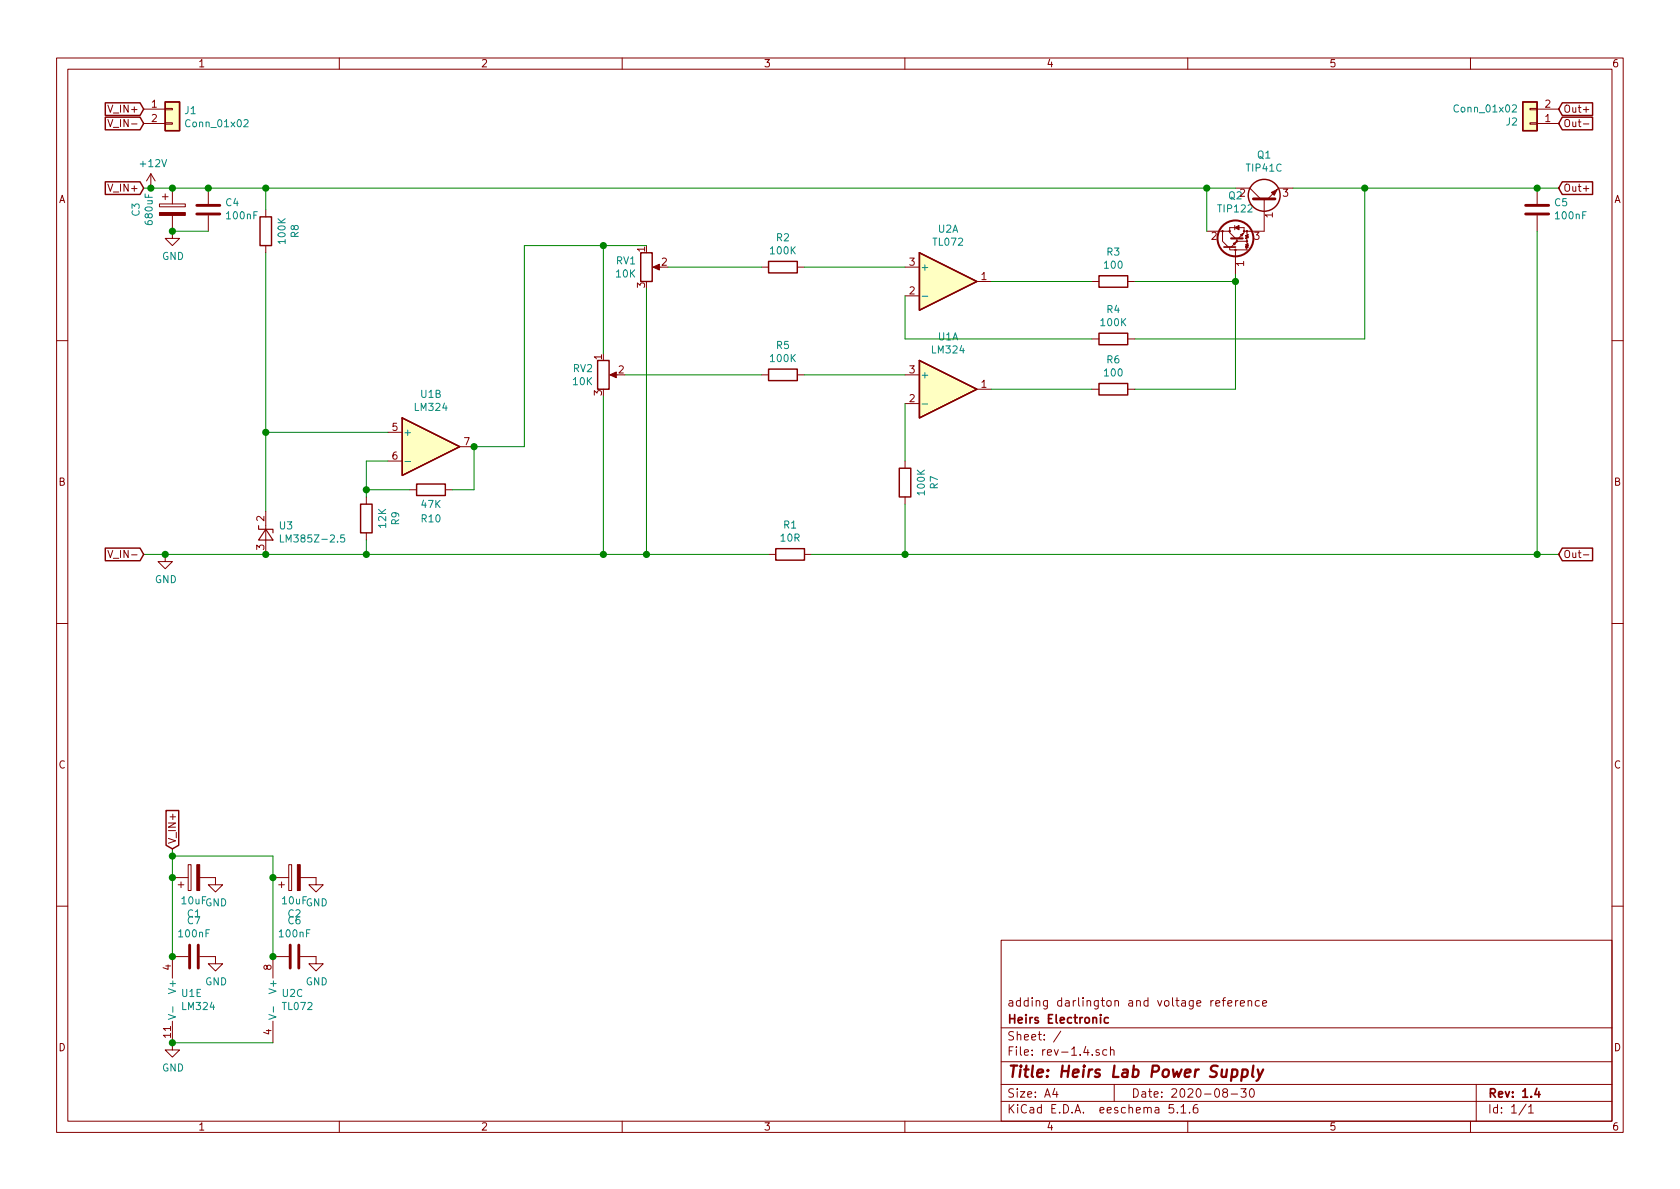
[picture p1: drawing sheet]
EESchema Schematic File Version 4
EELAYER 30 0
EELAYER END
$Descr A4 11693 8268
encoding utf-8
Sheet 1 1
Title "Heirs Lab Power Supply"
Date "2020-08-30"
Rev "1.4"
Comp "Heirs Electronic"
Comment1 "adding darlington and voltage reference"
Comment2 ""
Comment3 ""
Comment4 ""
$EndDescr
$Comp
L Connector_Generic:Conn_01x02 J1
U 1 1
P 1200 750
F 0 "J1" H 1280 742 50  0000 L CNN
F 1 "Conn_01x02" H 1280 651 50  0000 L CNN
F 2 "TerminalBlock:TerminalBlock_Altech_AK300-2_P5.00mm" H 1200 750 50  0001 C CNN
F 3 "~" H 1200 750 50  0001 C CNN
	1    1200 750 
	1    0    0    -1  
$EndComp
Text GLabel 1000 750  0    50   Input ~ 0
V_IN+
Text GLabel 1000 850  0    50   Input ~ 0
V_IN-
$Comp
L Connector_Generic:Conn_01x02 J2
U 1 1
P 10650 850
F 0 "J2" H 10730 842 50  0000 L CNN
F 1 "Conn_01x02" H 10730 751 50  0000 L CNN
F 2 "TerminalBlock:TerminalBlock_Altech_AK300-2_P5.00mm" H 10650 850 50  0001 C CNN
F 3 "~" H 10650 850 50  0001 C CNN
	1    10650 850 
	-1   0    0    1   
$EndComp
Text GLabel 10850 750  2    50   Input ~ 0
Out+
Text GLabel 10850 850  2    50   Input ~ 0
Out-
Text GLabel 1000 1300 0    50   Input ~ 0
V_IN+
Text GLabel 1000 3850 0    50   Input ~ 0
V_IN-
Text GLabel 10850 1300 2    50   Input ~ 0
Out+
Text GLabel 10850 3850 2    50   Input ~ 0
Out-
Wire Wire Line
	10850 1300 10700 1300
Wire Wire Line
	1000 3850 1150 3850
$Comp
L Transistor_BJT:TIP41C Q1
U 1 1
P 8800 1400
F 0 "Q1" V 9128 1400 50  0000 C CNN
F 1 "TIP41C" V 9037 1400 50  0000 C CNN
F 2 "Package_TO_SOT_THT:TO-220-3_Horizontal_TabDown" H 9050 1325 50  0001 L CIN
F 3 "https://www.centralsemi.com/get_document.php?cmp=1&mergetype=pd&mergepath=pd&pdf_id=tip41.PDF" H 8800 1400 50  0001 L CNN
	1    8800 1400
	0    -1   -1   0   
$EndComp
Wire Wire Line
	6900 1950 7600 1950
Wire Wire Line
	6900 2700 7600 2700
$Comp
L power:GND #PWR0101
U 1 1
P 1150 3850
F 0 "#PWR0101" H 1150 3600 50  0001 C CNN
F 1 "GND" H 1155 3677 50  0000 C CNN
F 2 "" H 1150 3850 50  0001 C CNN
F 3 "" H 1150 3850 50  0001 C CNN
	1    1150 3850
	1    0    0    -1  
$EndComp
Connection ~ 1150 3850
Wire Wire Line
	1150 3850 1850 3850
$Comp
L Device:R_POT RV1
U 1 1
P 4500 1850
F 0 "RV1" H 4431 1896 50  0000 R CNN
F 1 "10K" H 4431 1805 50  0000 R CNN
F 2 "Potentiometer_THT:Potentiometer_Piher_T-16L_Single_Vertical_Hole" H 4500 1850 50  0001 C CNN
F 3 "~" H 4500 1850 50  0001 C CNN
	1    4500 1850
	1    0    0    -1  
$EndComp
$Comp
L Device:R_POT RV2
U 1 1
P 4200 2600
F 0 "RV2" H 4131 2646 50  0000 R CNN
F 1 "10K" H 4131 2555 50  0000 R CNN
F 2 "Potentiometer_THT:Potentiometer_Piher_T-16L_Single_Vertical_Hole" H 4200 2600 50  0001 C CNN
F 3 "~" H 4200 2600 50  0001 C CNN
	1    4200 2600
	1    0    0    -1  
$EndComp
Wire Wire Line
	6300 1850 5600 1850
Wire Wire Line
	6300 2600 5600 2600
Wire Wire Line
	6300 2050 6300 2350
Wire Wire Line
	6300 2350 7600 2350
Wire Wire Line
	9500 2350 9500 1300
Connection ~ 9500 1300
Wire Wire Line
	9500 1300 9000 1300
Wire Wire Line
	6300 2800 6300 3200
Connection ~ 6300 3850
$Comp
L Device:R R1
U 1 1
P 5500 3850
F 0 "R1" V 5293 3850 50  0000 C CNN
F 1 "10R" V 5384 3850 50  0000 C CNN
F 2 "Resistor_THT:R_Axial_DIN0309_L9.0mm_D3.2mm_P12.70mm_Horizontal" V 5430 3850 50  0001 C CNN
F 3 "~" H 5500 3850 50  0001 C CNN
	1    5500 3850
	0    1    1    0   
$EndComp
Wire Wire Line
	5650 3850 6300 3850
$Comp
L Amplifier_Operational:LM324 U1
U 1 1
P 6600 2700
F 0 "U1" H 6600 3067 50  0000 C CNN
F 1 "LM324" H 6600 2976 50  0000 C CNN
F 2 "Package_DIP:DIP-14_W7.62mm" H 6550 2800 50  0001 C CNN
F 3 "http://www.ti.com/lit/ds/symlink/lm2902-n.pdf" H 6650 2900 50  0001 C CNN
	1    6600 2700
	1    0    0    -1  
$EndComp
$Comp
L Amplifier_Operational:LM324 U1
U 5 1
P 1300 6950
F 0 "U1" H 1258 6996 50  0000 L CNN
F 1 "LM324" H 1258 6905 50  0000 L CNN
F 2 "Package_DIP:DIP-14_W7.62mm" H 1250 7050 50  0001 C CNN
F 3 "http://www.ti.com/lit/ds/symlink/lm2902-n.pdf" H 1350 7150 50  0001 C CNN
	5    1300 6950
	1    0    0    -1  
$EndComp
Text GLabel 1200 5900 1    50   Input ~ 0
V_IN+
$Comp
L power:GND #PWR0104
U 1 1
P 1200 7250
F 0 "#PWR0104" H 1200 7000 50  0001 C CNN
F 1 "GND" H 1205 7077 50  0000 C CNN
F 2 "" H 1200 7250 50  0001 C CNN
F 3 "" H 1200 7250 50  0001 C CNN
	1    1200 7250
	1    0    0    -1  
$EndComp
$Comp
L Device:C C7
U 1 1
P 1350 6650
F 0 "C7" V 1098 6650 50  0000 C CNN
F 1 "100nF" V 1189 6650 50  0000 C CNN
F 2 "Capacitor_THT:C_Disc_D3.0mm_W1.6mm_P2.50mm" H 1388 6500 50  0001 C CNN
F 3 "~" H 1350 6650 50  0001 C CNN
	1    1350 6650
	0    1    1    0   
$EndComp
$Comp
L power:GND #PWR0105
U 1 1
P 1500 6650
F 0 "#PWR0105" H 1500 6400 50  0001 C CNN
F 1 "GND" H 1505 6477 50  0000 C CNN
F 2 "" H 1500 6650 50  0001 C CNN
F 3 "" H 1500 6650 50  0001 C CNN
	1    1500 6650
	1    0    0    -1  
$EndComp
$Comp
L Device:R R5
U 1 1
P 5450 2600
F 0 "R5" V 5243 2600 50  0000 C CNN
F 1 "100K" V 5334 2600 50  0000 C CNN
F 2 "Resistor_THT:R_Axial_DIN0309_L9.0mm_D3.2mm_P12.70mm_Horizontal" V 5380 2600 50  0001 C CNN
F 3 "~" H 5450 2600 50  0001 C CNN
	1    5450 2600
	0    1    1    0   
$EndComp
$Comp
L Device:R R2
U 1 1
P 5450 1850
F 0 "R2" V 5243 1850 50  0000 C CNN
F 1 "100K" V 5334 1850 50  0000 C CNN
F 2 "Resistor_THT:R_Axial_DIN0309_L9.0mm_D3.2mm_P12.70mm_Horizontal" V 5380 1850 50  0001 C CNN
F 3 "~" H 5450 1850 50  0001 C CNN
	1    5450 1850
	0    1    1    0   
$EndComp
Wire Wire Line
	5300 1850 4650 1850
$Comp
L Device:R R3
U 1 1
P 7750 1950
F 0 "R3" V 7543 1950 50  0000 C CNN
F 1 "100" V 7634 1950 50  0000 C CNN
F 2 "Resistor_THT:R_Axial_DIN0309_L9.0mm_D3.2mm_P12.70mm_Horizontal" V 7680 1950 50  0001 C CNN
F 3 "~" H 7750 1950 50  0001 C CNN
	1    7750 1950
	0    1    1    0   
$EndComp
$Comp
L Device:R R6
U 1 1
P 7750 2700
F 0 "R6" V 7543 2700 50  0000 C CNN
F 1 "100" V 7634 2700 50  0000 C CNN
F 2 "Resistor_THT:R_Axial_DIN0309_L9.0mm_D3.2mm_P12.70mm_Horizontal" V 7680 2700 50  0001 C CNN
F 3 "~" H 7750 2700 50  0001 C CNN
	1    7750 2700
	0    1    1    0   
$EndComp
$Comp
L Device:C C5
U 1 1
P 10700 1450
F 0 "C5" H 10585 1404 50  0000 R CNN
F 1 "100nF" H 10585 1495 50  0000 R CNN
F 2 "Capacitor_THT:C_Disc_D3.0mm_W1.6mm_P2.50mm" H 10738 1300 50  0001 C CNN
F 3 "~" H 10700 1450 50  0001 C CNN
	1    10700 1450
	-1   0    0    1   
$EndComp
Connection ~ 10700 1300
Wire Wire Line
	10700 1300 9500 1300
$Comp
L Device:R R4
U 1 1
P 7750 2350
F 0 "R4" V 7543 2350 50  0000 C CNN
F 1 "100K" V 7634 2350 50  0000 C CNN
F 2 "Resistor_THT:R_Axial_DIN0309_L9.0mm_D3.2mm_P12.70mm_Horizontal" V 7680 2350 50  0001 C CNN
F 3 "~" H 7750 2350 50  0001 C CNN
	1    7750 2350
	0    1    1    0   
$EndComp
Wire Wire Line
	7900 2350 9500 2350
$Comp
L Device:R R7
U 1 1
P 6300 3350
F 0 "R7" V 6093 3350 50  0000 C CNN
F 1 "100K" V 6184 3350 50  0000 C CNN
F 2 "Resistor_THT:R_Axial_DIN0309_L9.0mm_D3.2mm_P12.70mm_Horizontal" V 6230 3350 50  0001 C CNN
F 3 "~" H 6300 3350 50  0001 C CNN
	1    6300 3350
	-1   0    0    1   
$EndComp
Wire Wire Line
	6300 3500 6300 3850
$Comp
L Device:CP C3
U 1 1
P 1200 1450
F 0 "C3" V 945 1450 50  0000 C CNN
F 1 "680uF" V 1036 1450 50  0000 C CNN
F 2 "Capacitor_THT:CP_Radial_D8.0mm_P3.80mm" H 1238 1300 50  0001 C CNN
F 3 "~" H 1200 1450 50  0001 C CNN
	1    1200 1450
	1    0    0    -1  
$EndComp
Connection ~ 1200 1300
Wire Wire Line
	1200 1300 1050 1300
$Comp
L power:GND #PWR0108
U 1 1
P 1200 1600
F 0 "#PWR0108" H 1200 1350 50  0001 C CNN
F 1 "GND" H 1205 1427 50  0000 C CNN
F 2 "" H 1200 1600 50  0001 C CNN
F 3 "" H 1200 1600 50  0001 C CNN
	1    1200 1600
	1    0    0    -1  
$EndComp
$Comp
L Device:C C4
U 1 1
P 1450 1450
F 0 "C4" H 1335 1404 50  0000 R CNN
F 1 "100nF" H 1335 1495 50  0000 R CNN
F 2 "Capacitor_THT:C_Disc_D3.0mm_W1.6mm_P2.50mm" H 1488 1300 50  0001 C CNN
F 3 "~" H 1450 1450 50  0001 C CNN
	1    1450 1450
	-1   0    0    1   
$EndComp
Connection ~ 1450 1300
Wire Wire Line
	1450 1300 1200 1300
Wire Wire Line
	1450 1600 1200 1600
Connection ~ 1200 1600
Wire Wire Line
	10700 1600 10700 3850
Connection ~ 10700 3850
Wire Wire Line
	10700 3850 10850 3850
Wire Wire Line
	6300 3850 10700 3850
$Comp
L Reference_Voltage:LM385Z-2.5 U3
U 1 1
P 1850 3700
F 0 "U3" V 1896 3612 50  0000 R CNN
F 1 "LM385Z-2.5" V 1805 3612 50  0000 R CNN
F 2 "Package_TO_SOT_THT:TO-92_Inline" H 1850 3500 50  0001 C CIN
F 3 "http://www.onsemi.com/pub_link/Collateral/LM285-D.PDF" H 1850 3700 50  0001 C CIN
	1    1850 3700
	0    -1   -1   0   
$EndComp
Wire Wire Line
	1450 1300 1850 1300
$Comp
L Transistor_BJT:TIP122 Q2
U 1 1
P 8600 1700
F 0 "Q2" V 8944 1700 50  0000 C CNN
F 1 "TIP122" V 8853 1700 50  0000 C CNN
F 2 "Package_TO_SOT_THT:TO-220-3_Vertical" H 8800 1625 50  0001 L CIN
F 3 "http://www.fairchildsemi.com/ds/TI/TIP120.pdf" H 8600 1700 50  0001 L CNN
	1    8600 1700
	0    -1   -1   0   
$EndComp
Wire Wire Line
	8400 1600 8400 1300
Connection ~ 8400 1300
Wire Wire Line
	8400 1300 8600 1300
Wire Wire Line
	7900 1950 8600 1950
Wire Wire Line
	8600 1950 8600 1900
Wire Wire Line
	7900 2700 8600 2700
Wire Wire Line
	8600 2700 8600 1950
Connection ~ 8600 1950
$Comp
L Amplifier_Operational:TL072 U2
U 1 1
P 6600 1950
F 0 "U2" H 6600 2317 50  0000 C CNN
F 1 "TL072" H 6600 2226 50  0000 C CNN
F 2 "Package_DIP:DIP-8_W7.62mm_Socket" H 6600 1950 50  0001 C CNN
F 3 "http://www.ti.com/lit/ds/symlink/tl071.pdf" H 6600 1950 50  0001 C CNN
	1    6600 1950
	1    0    0    -1  
$EndComp
$Comp
L Amplifier_Operational:TL072 U2
U 3 1
P 2000 6950
F 0 "U2" H 1958 6996 50  0000 L CNN
F 1 "TL072" H 1958 6905 50  0000 L CNN
F 2 "Package_DIP:DIP-8_W7.62mm_Socket" H 2000 6950 50  0001 C CNN
F 3 "http://www.ti.com/lit/ds/symlink/tl071.pdf" H 2000 6950 50  0001 C CNN
	3    2000 6950
	1    0    0    -1  
$EndComp
Connection ~ 1200 6650
Wire Wire Line
	1200 5900 1200 5950
Wire Wire Line
	1200 5950 1900 5950
Wire Wire Line
	1900 5950 1900 6100
Connection ~ 1200 5950
Wire Wire Line
	1200 5950 1200 6100
Wire Wire Line
	1900 7250 1200 7250
Connection ~ 1200 7250
$Comp
L Device:CP C1
U 1 1
P 1350 6100
F 0 "C1" V 1095 6100 50  0000 C CNN
F 1 "10uF" V 1186 6100 50  0000 C CNN
F 2 "Capacitor_THT:CP_Radial_D8.0mm_P3.80mm" H 1388 5950 50  0001 C CNN
F 3 "~" H 1350 6100 50  0001 C CNN
	1    1350 6100
	0    -1   -1   0   
$EndComp
Connection ~ 1200 6100
Wire Wire Line
	1200 6100 1200 6650
$Comp
L power:GND #PWR01
U 1 1
P 1500 6100
F 0 "#PWR01" H 1500 5850 50  0001 C CNN
F 1 "GND" H 1505 5927 50  0000 C CNN
F 2 "" H 1500 6100 50  0001 C CNN
F 3 "" H 1500 6100 50  0001 C CNN
	1    1500 6100
	1    0    0    -1  
$EndComp
$Comp
L Device:CP C2
U 1 1
P 2050 6100
F 0 "C2" V 1795 6100 50  0000 C CNN
F 1 "10uF" V 1886 6100 50  0000 C CNN
F 2 "Capacitor_THT:CP_Radial_D8.0mm_P3.80mm" H 2088 5950 50  0001 C CNN
F 3 "~" H 2050 6100 50  0001 C CNN
	1    2050 6100
	0    -1   -1   0   
$EndComp
Connection ~ 1900 6100
Wire Wire Line
	1900 6100 1900 6650
$Comp
L power:GND #PWR02
U 1 1
P 2200 6100
F 0 "#PWR02" H 2200 5850 50  0001 C CNN
F 1 "GND" H 2205 5927 50  0000 C CNN
F 2 "" H 2200 6100 50  0001 C CNN
F 3 "" H 2200 6100 50  0001 C CNN
	1    2200 6100
	1    0    0    -1  
$EndComp
$Comp
L Device:C C6
U 1 1
P 2050 6650
F 0 "C6" V 1798 6650 50  0000 C CNN
F 1 "100nF" V 1889 6650 50  0000 C CNN
F 2 "Capacitor_THT:C_Disc_D3.0mm_W1.6mm_P2.50mm" H 2088 6500 50  0001 C CNN
F 3 "~" H 2050 6650 50  0001 C CNN
	1    2050 6650
	0    1    1    0   
$EndComp
Connection ~ 1900 6650
$Comp
L power:GND #PWR03
U 1 1
P 2200 6650
F 0 "#PWR03" H 2200 6400 50  0001 C CNN
F 1 "GND" H 2205 6477 50  0000 C CNN
F 2 "" H 2200 6650 50  0001 C CNN
F 3 "" H 2200 6650 50  0001 C CNN
	1    2200 6650
	1    0    0    -1  
$EndComp
Connection ~ 1850 3850
Connection ~ 1850 1300
Wire Wire Line
	1850 1300 8400 1300
$Comp
L Device:R R8
U 1 1
P 1850 1600
F 0 "R8" V 1643 1600 50  0000 C CNN
F 1 "100K" V 1734 1600 50  0000 C CNN
F 2 "Resistor_THT:R_Axial_DIN0309_L9.0mm_D3.2mm_P12.70mm_Horizontal" V 1780 1600 50  0001 C CNN
F 3 "~" H 1850 1600 50  0001 C CNN
	1    1850 1600
	-1   0    0    1   
$EndComp
Wire Wire Line
	1850 1450 1850 1300
Wire Wire Line
	1850 1750 1850 3000
Wire Wire Line
	1850 3850 2550 3850
Wire Wire Line
	4350 2600 5300 2600
$Comp
L Amplifier_Operational:LM324 U1
U 2 1
P 3000 3100
F 0 "U1" H 3000 3467 50  0000 C CNN
F 1 "LM324" H 3000 3376 50  0000 C CNN
F 2 "Package_DIP:DIP-14_W7.62mm" H 2950 3200 50  0001 C CNN
F 3 "http://www.ti.com/lit/ds/symlink/lm2902-n.pdf" H 3050 3300 50  0001 C CNN
	2    3000 3100
	1    0    0    -1  
$EndComp
Wire Wire Line
	4200 1700 4200 2450
Wire Wire Line
	4200 1700 4500 1700
Wire Wire Line
	4200 2750 4200 3850
Connection ~ 4200 3850
Wire Wire Line
	4200 3850 4500 3850
Wire Wire Line
	4500 2000 4500 3850
Connection ~ 4500 3850
Wire Wire Line
	4500 3850 5350 3850
Wire Wire Line
	2700 3000 1850 3000
Connection ~ 1850 3000
Wire Wire Line
	1850 3000 1850 3550
Wire Wire Line
	2700 3200 2550 3200
Connection ~ 2550 3850
Wire Wire Line
	2550 3850 4200 3850
Wire Wire Line
	2550 3200 2550 3400
Wire Wire Line
	3300 3400 3150 3400
Wire Wire Line
	3300 3400 3300 3100
Connection ~ 2550 3400
Wire Wire Line
	2550 3400 2550 3450
$Comp
L Device:R R9
U 1 1
P 2550 3600
F 0 "R9" V 2343 3600 50  0000 C CNN
F 1 "12K" V 2434 3600 50  0000 C CNN
F 2 "Resistor_THT:R_Axial_DIN0309_L9.0mm_D3.2mm_P12.70mm_Horizontal" V 2480 3600 50  0001 C CNN
F 3 "~" H 2550 3600 50  0001 C CNN
	1    2550 3600
	-1   0    0    1   
$EndComp
Wire Wire Line
	2550 3750 2550 3850
$Comp
L Device:R R10
U 1 1
P 3000 3400
F 0 "R10" V 3200 3400 50  0000 C CNN
F 1 "47K" V 3100 3400 50  0000 C CNN
F 2 "Resistor_THT:R_Axial_DIN0309_L9.0mm_D3.2mm_P12.70mm_Horizontal" V 2930 3400 50  0001 C CNN
F 3 "~" H 3000 3400 50  0001 C CNN
	1    3000 3400
	0    1    1    0   
$EndComp
Wire Wire Line
	2850 3400 2550 3400
Wire Wire Line
	3300 3100 3650 3100
Wire Wire Line
	3650 3100 3650 1700
Wire Wire Line
	3650 1700 4200 1700
Connection ~ 3300 3100
Connection ~ 4200 1700
$Comp
L power:+12V #PWR?
U 1 1
P 1050 1300
F 0 "#PWR?" H 1050 1150 50  0001 C CNN
F 1 "+12V" H 1065 1473 50  0000 C CNN
F 2 "" H 1050 1300 50  0001 C CNN
F 3 "" H 1050 1300 50  0001 C CNN
	1    1050 1300
	1    0    0    -1  
$EndComp
Connection ~ 1050 1300
Wire Wire Line
	1050 1300 1000 1300
$EndSCHEMATC
